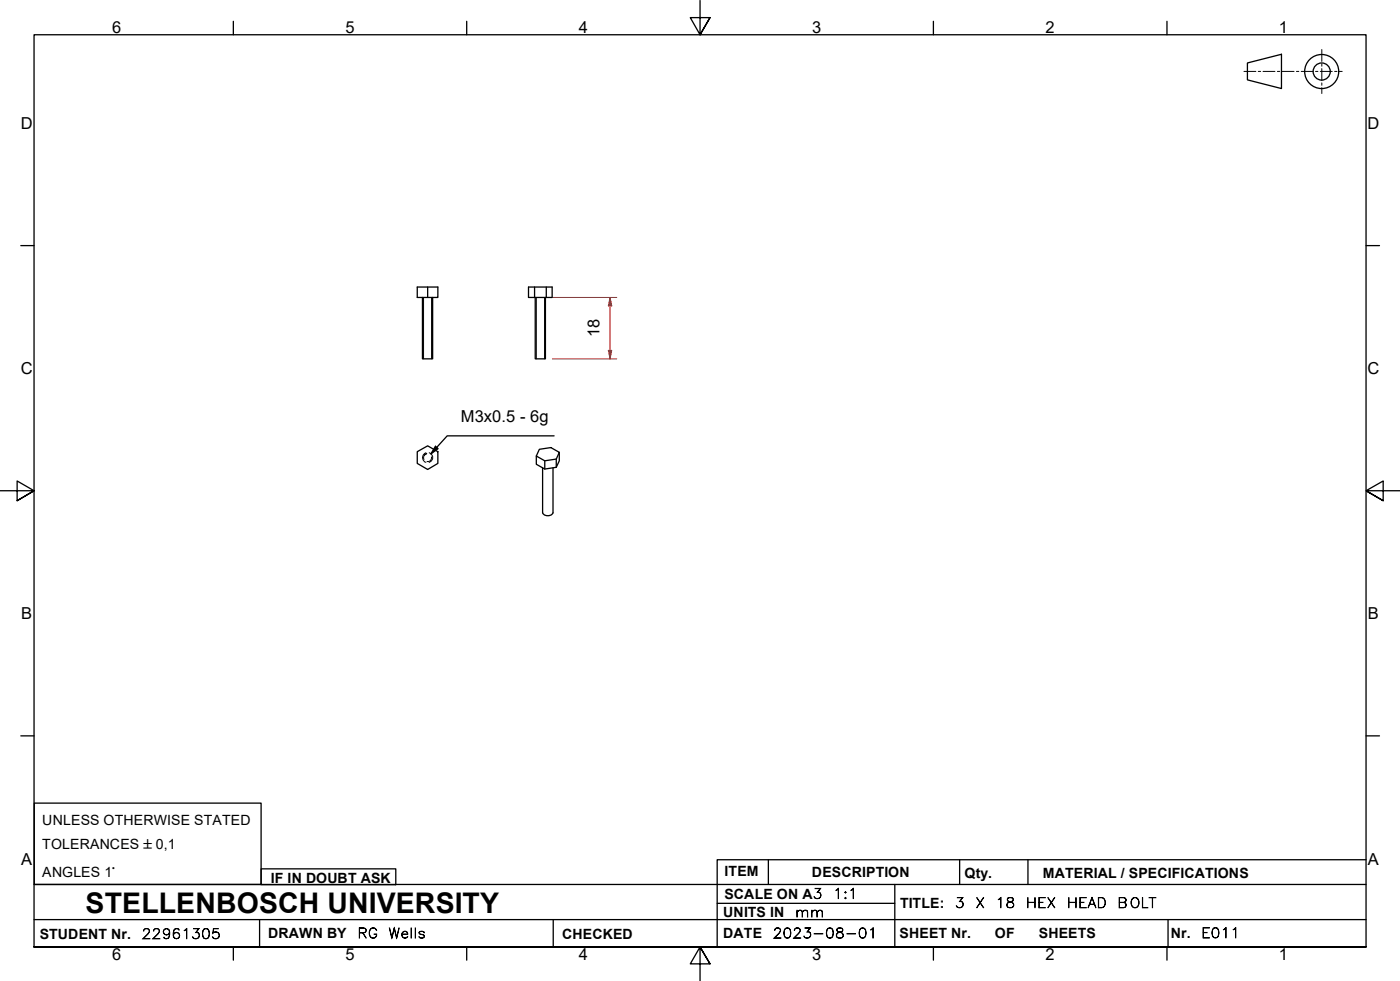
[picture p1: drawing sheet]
<svg xmlns="http://www.w3.org/2000/svg" width="410mm" height="287mm" viewBox="0 0 410 287" stroke-linecap="round" stroke-linejoin="round" font-family="sans-serif">
<!-- layer: Threads(ISO) -->
<path d="M124 87.1v17.9M126.4 87.1v17.9M157 87.1v17.9M159.4 87.1v17.9" fill="none" stroke="#000" stroke-width=".29"/>
<!-- layer: Visible Edges(ISO) -->
<g fill="none" stroke="#000" stroke-width=".38">
<path d="M122.2 84h6v3.1h-6zM123.7 87.1v17.9h3v-17.9M125.2 84v3.1M154.7 84h7v3.1h-7zM156.5 84v3.1M156.7 87.1v17.9h3v-17.9M160 84v3.1M122.2 132.2l3-1.7 3 1.7v3.5l-3 1.7-3-1.7zM157.9 131.5l3.4-.5 2.5 1.4-.9 2-3.4 .5-2.5-1.4zM158.9 137v13.1a1.79 1.79 0 0 0 3 0v-13.1M159.5 134.9v2.4M162.9 134.4v2.4"/>
<path d="M163.8 132.4v2.5l-.9 1.9-3.4 .5-2.5-1.4v-2.4"/>
</g>
<!-- layer: Hidden Edges(ISO) -->
<path d="M124.7 132.5a1.47 1.47 0 0 0-1 1.4 1.47 1.47 0 0 0 1 1.4M125 132.7a1.26 1.26 0 0 0-.9 1.8M125.7 132.5a1.45 1.45 0 0 1 1 1.4 1.45 1.45 0 0 1-1 1.4M126.4 133.7l-.4 1.2-1 .2" fill="none" stroke="#000" stroke-width=".29"/>
<!-- layer: Border_0 -->
<g fill="none" stroke="#000" stroke-width=".38">
<path d="M68.3 6.2v4M136.7 6.2v4M205 .1v10.1l-2.9-5h5.8l-2.9 5 2.9-5M273.3 6.2v4M341.7 6.2v4M6.1 71.9h3.9M400 71.9h3.9M0 143.7h10l-5-2.9v5.8l5-2.9-5 2.9M410 143.7h-10l5-2.9v5.8l-5-2.9 5 2.9M6.1 215.4h3.9M400 215.4h3.9M10 277.2v-267h390v267h-390h390"/>
<path d="M68.3 277.2v3.9M136.7 277.2v3.9M273.3 277.2v3.9M341.7 277.2v3.9M207.9 282.1l-2.9-4.9 2.9 4.9h-5.8l2.9-4.9v10"/>
</g>
<!-- layer: Sketch Geometry(ISO) -->
<g fill="none" stroke="#000" stroke-width=".38">
<path d="M365.3 18.4l9.9-2.5v10l-9.9-2.5zM10 235.1h66.5v23.8h-66.5zM10 258.9h390M76.5 254.3h39.4v4.7h-39.4zM225 251.7v7.2M262 258.9v18.3M281 251.7v7.2M301 251.7v7.2M400 251.7h-190v25.5M10 277.2h390M10 269.2h390M76 269.2v8"/>
<path d="M162 269.2v8M210 264.4h52M342 269.2v8"/>
<circle cx="387" cy="20.9" r="5"/>
<circle cx="387" cy="20.9" r="2.51"/>
</g>
<g fill="none" stroke="#000" stroke-width=".29">
<path d="M387 14.5v3.5M387 18.7v.7M364.2 20.9h3.5M368.4 20.9h.7M369.8 20.9h3.5M374 20.9h.7M375.4 20.9h3.5M379.6 20.9h.7M381 20.9h3.5M385.2 20.9h.7M386.6 20.9h3.5M387 20.1v3.5"/>
<path d="M387 24.3v.7M387 25.7v1.7M390.8 20.9h.7M392.2 20.9h.8"/>
</g>
<!-- layer: Symbols(ISO) -->
<path d="M124.9 132.8l-.7 .5M127.5 130.6l.8 .7-2.1 1.6zM162.2 127.6h-31.3l-4.7 5.3" fill="none" stroke="#000" stroke-width=".38"/>
<path d="M127.5 130.6l.8 .7-2.1 1.6z" fill-rule="evenodd" fill="#000"/>
<!-- layer: Dimensions(ISO) -->
<path d="M178.6 102.6v2.4" fill="none" stroke="#f00" stroke-width=".29"/>
<path d="M178.1 102.6h1l-.5 2.4z" fill-rule="evenodd" fill="#f00"/>
<path d="M178.6 87.1v2.4M178.1 102.6h1l-.5 2.4z" fill="none" stroke="#f00" stroke-width=".29"/>
<path d="M178.6 87.1l.5 2.4h-1z" fill-rule="evenodd" fill="#f00"/>
<path d="M162 87.1h18.6M178.6 87.1l.5 2.4h-1zM178.6 89.5v13.1M161.7 105h18.9" fill="none" stroke="#f00" stroke-width=".29"/>
<text font-size="8.3" x="25.1" y="267.2">STELLENBOSCH UNIVERSITY</text>
<g font-size="4.8">
<text x="32.8" y="9.7">6</text>
<text x="101.2" y="9.7">5</text>
<text x="169.5" y="9.7">4</text>
<text x="237.8" y="9.7">3</text>
<text x="306.1" y="9.7">2</text>
<text x="374.5" y="9.7">1</text>
<text x="6.1" y="37.8">D</text>
<text x="400.4" y="37.8">D</text>
<text x="175.6" y="98.8" transform="rotate(-90 175.6 98.8)">18</text>
<text x="6.1" y="109.6">C</text>
<text x="400.4" y="109.6">C</text>
<text x="134.9" y="123.6">M3x0.5 - 6g</text>
<text x="6.2" y="181.3">B</text>
<text x="400.5" y="181.3">B</text>
<text x="6.2" y="253.1">A</text>
<text x="400.5" y="253.1">A</text>
<text x="32.8" y="281.1">6</text>
<text x="101.2" y="281.1">5</text>
<text x="169.5" y="281.1">4</text>
<text x="237.8" y="281.1">3</text>
<text x="306.1" y="281.1">2</text>
<text x="374.5" y="281.1">1</text>
</g>
<g font-size="4.1">
<text x="12.4" y="241.5">UNLESS OTHERWISE STATED</text>
<text x="12.4" y="248.5">TOLERANCES ±0,1</text>
<text x="12.4" y="256.6">ANGLES 1°</text>
<text x="212.2" y="256.5">ITEM</text>
<text x="237.7" y="256.7">DESCRIPTION</text>
<text x="282.4" y="256.9">Qty.</text>
<text x="305.4" y="256.9">MATERIAL / SPECIFICATIONS</text>
<text x="79.3" y="258.5">IF IN DOUBT ASK</text>
<text x="212.1" y="263">SCALE ON A3</text>
<text x="211.8" y="268.4">UNITS IN</text>
<text x="263.5" y="265.7">TITLE:</text>
<text x="11.6" y="274.8">STUDENT Nr.</text>
<text x="78.5" y="274.6">DRAWN BY</text>
<text x="164.6" y="274.8">CHECKED</text>
<text x="211.8" y="274.6">DATE</text>
<text x="263.4" y="274.6">SHEET Nr.</text>
<text x="291.3" y="274.6">OF</text>
<text x="304.2" y="274.6">SHEETS</text>
<text x="342.8" y="274.5">Nr.</text>
</g>
<g font-size="4">
<text x="243.9" y="263">1:1</text>
<text x="232.8" y="268.4">mm</text>
<text x="279.6" y="265.7">3</text>
<text x="285.6" y="265.7">X</text>
<text x="291.5" y="265.7">18</text>
<text x="300.4" y="265.7">HEX</text>
<text x="312.4" y="265.7">HEAD</text>
<text x="327.2" y="265.7">BOLT</text>
<text x="41.5" y="274.8">22961305</text>
<text x="104.6" y="274.6">RG</text>
<text x="113.7" y="274.6">Wells</text>
<text x="226.3" y="274.6">2023-08-01</text>
<text x="351.7" y="274.5">E011</text>
</g>
</svg>
